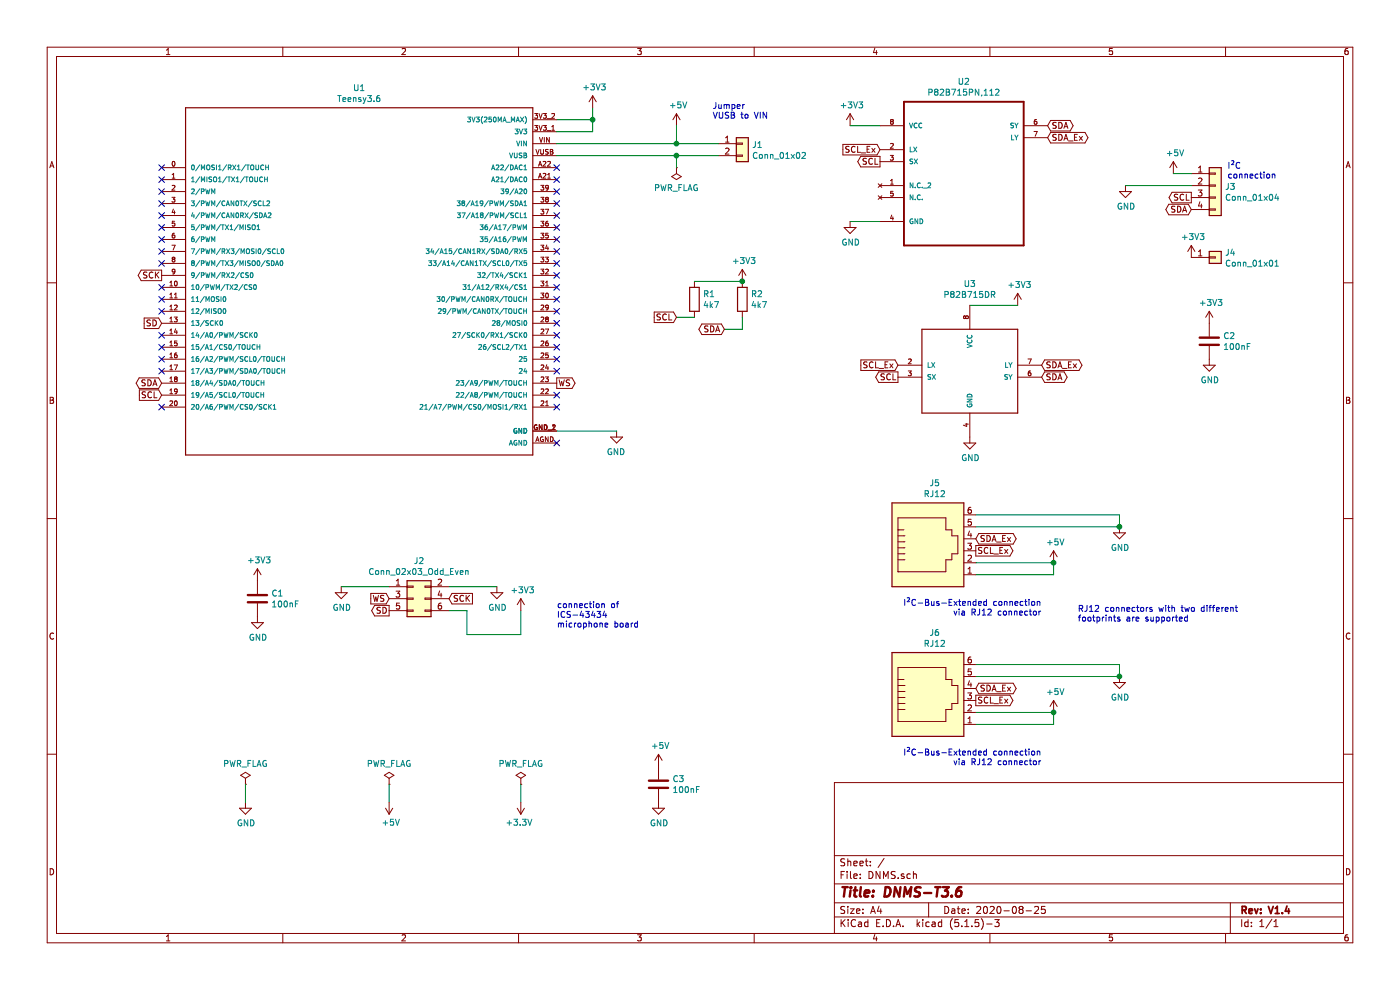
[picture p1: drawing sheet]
EESchema Schematic File Version 4
EELAYER 30 0
EELAYER END
$Descr A4 11693 8268
encoding utf-8
Sheet 1 1
Title "DNMS-T3.6"
Date "2020-08-25"
Rev "V1.4"
Comp ""
Comment1 ""
Comment2 ""
Comment3 ""
Comment4 ""
$EndDescr
$Comp
L Connector_Generic:Conn_01x02 J1
U 1 1
P 6200 1200
F 0 "J1" H 6280 1192 50  0000 L CNN
F 1 "Conn_01x02" H 6280 1101 50  0000 L CNN
F 2 "Connector_PinHeader_2.54mm:PinHeader_1x02_P2.54mm_Vertical" V 6200 1200 50  0001 R CNN
F 3 "~" H 6200 1200 50  0001 C CNN
	1    6200 1200
	1    0    0    -1  
$EndComp
$Comp
L Connector_Generic:Conn_01x04 J3
U 1 1
P 10150 1550
F 0 "J3" H 10230 1542 50  0000 L CNN
F 1 "Conn_01x04" H 10230 1451 50  0000 L CNN
F 2 "Connector_PinHeader_2.54mm:PinHeader_1x04_P2.54mm_Vertical" H 10150 1550 50  0001 C CNN
F 3 "~" H 10150 1550 50  0001 C CNN
	1    10150 1550
	1    0    0    -1  
$EndComp
$Comp
L power:GND #PWR0105
U 1 1
P 9400 1550
F 0 "#PWR0105" H 9400 1300 50  0001 C CNN
F 1 "GND" H 9405 1377 50  0000 C CNN
F 2 "" H 9400 1550 50  0001 C CNN
F 3 "" H 9400 1550 50  0001 C CNN
	1    9400 1550
	1    0    0    -1  
$EndComp
$Comp
L power:+5V #PWR0107
U 1 1
P 9800 1450
F 0 "#PWR0107" H 9800 1300 50  0001 C CNN
F 1 "+5V" H 9815 1623 50  0000 C CNN
F 2 "" H 9800 1450 50  0001 C CNN
F 3 "" H 9800 1450 50  0001 C CNN
	1    9800 1450
	1    0    0    -1  
$EndComp
Wire Wire Line
	9800 1450 9950 1450
$Comp
L power:GND #PWR0109
U 1 1
P 7100 1850
F 0 "#PWR0109" H 7100 1600 50  0001 C CNN
F 1 "GND" H 7105 1677 50  0000 C CNN
F 2 "" H 7100 1850 50  0001 C CNN
F 3 "" H 7100 1850 50  0001 C CNN
	1    7100 1850
	1    0    0    -1  
$EndComp
$Comp
L Device:C C2
U 1 1
P 10100 2850
F 0 "C2" H 10215 2896 50  0000 L CNN
F 1 "100nF" H 10215 2805 50  0000 L CNN
F 2 "C_THT_100nF:C_THT_100nF_L9.0mm_W2.0mm_P5.00mm_P7.50mm" H 10138 2700 50  0001 C CNN
F 3 "~" H 10100 2850 50  0001 C CNN
	1    10100 2850
	1    0    0    -1  
$EndComp
$Comp
L power:GND #PWR0110
U 1 1
P 10100 3000
F 0 "#PWR0110" H 10100 2750 50  0001 C CNN
F 1 "GND" H 10105 2827 50  0000 C CNN
F 2 "" H 10100 3000 50  0001 C CNN
F 3 "" H 10100 3000 50  0001 C CNN
	1    10100 3000
	1    0    0    -1  
$EndComp
Wire Wire Line
	7100 1050 7350 1050
$Comp
L power:+3V3 #PWR0112
U 1 1
P 7100 1050
F 0 "#PWR0112" H 7100 900 50  0001 C CNN
F 1 "+3V3" H 7115 1223 50  0000 C CNN
F 2 "" H 7100 1050 50  0001 C CNN
F 3 "" H 7100 1050 50  0001 C CNN
	1    7100 1050
	1    0    0    -1  
$EndComp
$Comp
L power:+3V3 #PWR0113
U 1 1
P 10100 2700
F 0 "#PWR0113" H 10100 2550 50  0001 C CNN
F 1 "+3V3" H 10115 2873 50  0000 C CNN
F 2 "" H 10100 2700 50  0001 C CNN
F 3 "" H 10100 2700 50  0001 C CNN
	1    10100 2700
	1    0    0    -1  
$EndComp
$Comp
L Device:R R1
U 1 1
P 5800 2500
F 0 "R1" H 5870 2546 50  0000 L CNN
F 1 "4k7" H 5870 2455 50  0000 L CNN
F 2 "Resistor_THT:R_Axial_DIN0207_L6.3mm_D2.5mm_P10.16mm_Horizontal" V 5730 2500 50  0001 C CNN
F 3 "~" H 5800 2500 50  0001 C CNN
	1    5800 2500
	1    0    0    -1  
$EndComp
$Comp
L Device:R R2
U 1 1
P 6200 2500
F 0 "R2" H 6270 2546 50  0000 L CNN
F 1 "4k7" H 6270 2455 50  0000 L CNN
F 2 "Resistor_THT:R_Axial_DIN0207_L6.3mm_D2.5mm_P10.16mm_Horizontal" V 6130 2500 50  0001 C CNN
F 3 "~" H 6200 2500 50  0001 C CNN
	1    6200 2500
	1    0    0    -1  
$EndComp
$Comp
L power:+3V3 #PWR0114
U 1 1
P 6200 2350
F 0 "#PWR0114" H 6200 2200 50  0001 C CNN
F 1 "+3V3" H 6215 2523 50  0000 C CNN
F 2 "" H 6200 2350 50  0001 C CNN
F 3 "" H 6200 2350 50  0001 C CNN
	1    6200 2350
	1    0    0    -1  
$EndComp
Wire Wire Line
	6200 2350 5800 2350
Connection ~ 6200 2350
Text GLabel 5650 2650 0    50   Input ~ 0
SCL
Wire Wire Line
	5800 2650 5650 2650
Text GLabel 6050 2750 0    50   BiDi ~ 0
SDA
Wire Wire Line
	6050 2750 6200 2750
Wire Wire Line
	6200 2750 6200 2650
Text GLabel 7350 1350 0    50   Output ~ 0
SCL
Text GLabel 9950 1650 0    50   Output ~ 0
SCL
Text GLabel 9950 1750 0    50   BiDi ~ 0
SDA
Text GLabel 8750 1050 2    50   BiDi ~ 0
SDA
Text GLabel 8750 1150 2    50   BiDi ~ 0
SDA_Ex
Wire Wire Line
	9400 1550 9950 1550
Text Notes 10250 1500 0    50   ~ 0
I²C\nconnection
Text Notes 4650 5250 0    50   ~ 0
connection of\nICS-43434\nmicrophone board\n
Wire Wire Line
	7100 1850 7350 1850
$Comp
L power:PWR_FLAG #FLG0101
U 1 1
P 2050 6550
F 0 "#FLG0101" H 2050 6625 50  0001 C CNN
F 1 "PWR_FLAG" H 2050 6723 50  0000 C CNN
F 2 "" H 2050 6550 50  0001 C CNN
F 3 "~" H 2050 6550 50  0001 C CNN
	1    2050 6550
	1    0    0    -1  
$EndComp
$Comp
L power:PWR_FLAG #FLG0102
U 1 1
P 3250 6550
F 0 "#FLG0102" H 3250 6625 50  0001 C CNN
F 1 "PWR_FLAG" H 3250 6723 50  0000 C CNN
F 2 "" H 3250 6550 50  0001 C CNN
F 3 "~" H 3250 6550 50  0001 C CNN
	1    3250 6550
	1    0    0    -1  
$EndComp
$Comp
L power:PWR_FLAG #FLG0103
U 1 1
P 4350 6550
F 0 "#FLG0103" H 4350 6625 50  0001 C CNN
F 1 "PWR_FLAG" H 4350 6723 50  0000 C CNN
F 2 "" H 4350 6550 50  0001 C CNN
F 3 "~" H 4350 6550 50  0001 C CNN
	1    4350 6550
	1    0    0    -1  
$EndComp
$Comp
L power:GND #PWR0116
U 1 1
P 2050 6700
F 0 "#PWR0116" H 2050 6450 50  0001 C CNN
F 1 "GND" H 2055 6527 50  0000 C CNN
F 2 "" H 2050 6700 50  0001 C CNN
F 3 "" H 2050 6700 50  0001 C CNN
	1    2050 6700
	1    0    0    -1  
$EndComp
$Comp
L power:+5V #PWR0117
U 1 1
P 3250 6700
F 0 "#PWR0117" H 3250 6550 50  0001 C CNN
F 1 "+5V" H 3265 6873 50  0000 C CNN
F 2 "" H 3250 6700 50  0001 C CNN
F 3 "" H 3250 6700 50  0001 C CNN
	1    3250 6700
	1    0    0    1   
$EndComp
$Comp
L power:+3.3V #PWR0118
U 1 1
P 4350 6700
F 0 "#PWR0118" H 4350 6550 50  0001 C CNN
F 1 "+3.3V" H 4365 6873 50  0000 C CNN
F 2 "" H 4350 6700 50  0001 C CNN
F 3 "" H 4350 6700 50  0001 C CNN
	1    4350 6700
	-1   0    0    1   
$EndComp
Wire Wire Line
	2050 6550 2050 6700
Wire Wire Line
	3250 6550 3250 6700
Wire Wire Line
	4350 6550 4350 6700
$Comp
L power:GND #PWR0101
U 1 1
P 5150 3600
F 0 "#PWR0101" H 5150 3350 50  0001 C CNN
F 1 "GND" H 5155 3427 50  0000 C CNN
F 2 "" H 5150 3600 50  0001 C CNN
F 3 "" H 5150 3600 50  0001 C CNN
	1    5150 3600
	-1   0    0    -1  
$EndComp
Text GLabel 1350 2700 0    50   Input ~ 0
SD
Wire Wire Line
	5150 3600 4650 3600
Wire Wire Line
	4650 1200 5650 1200
Wire Wire Line
	4650 1300 5650 1300
Wire Wire Line
	5650 1200 5650 1050
Connection ~ 5650 1200
Wire Wire Line
	5650 1200 6000 1200
$Comp
L power:PWR_FLAG #FLG0104
U 1 1
P 5650 1400
F 0 "#FLG0104" H 5650 1475 50  0001 C CNN
F 1 "PWR_FLAG" H 5650 1573 50  0000 C CNN
F 2 "" H 5650 1400 50  0001 C CNN
F 3 "~" H 5650 1400 50  0001 C CNN
	1    5650 1400
	-1   0    0    1   
$EndComp
Wire Wire Line
	5650 1300 5650 1400
Connection ~ 5650 1300
Wire Wire Line
	5650 1300 6000 1300
$Comp
L power:+5V #PWR0102
U 1 1
P 5650 1050
F 0 "#PWR0102" H 5650 900 50  0001 C CNN
F 1 "+5V" H 5665 1223 50  0000 C CNN
F 2 "" H 5650 1050 50  0001 C CNN
F 3 "" H 5650 1050 50  0001 C CNN
	1    5650 1050
	1    0    0    -1  
$EndComp
Text GLabel 1350 3200 0    50   BiDi ~ 0
SDA
Text GLabel 1350 3300 0    50   Input ~ 0
SCL
Text GLabel 4650 3200 2    50   Output ~ 0
WS
Text GLabel 1350 2300 0    50   Output ~ 0
SCK
Text GLabel 3250 5000 0    50   Input ~ 0
WS
Text GLabel 3250 5100 0    50   Output ~ 0
SD
Text GLabel 3750 5000 2    50   Input ~ 0
SCK
$Comp
L Device:C C1
U 1 1
P 2150 5000
F 0 "C1" H 2265 5046 50  0000 L CNN
F 1 "100nF" H 2265 4955 50  0000 L CNN
F 2 "C_THT_100nF:C_THT_100nF_L9.0mm_W2.0mm_P5.00mm_P7.50mm" H 2188 4850 50  0001 C CNN
F 3 "~" H 2150 5000 50  0001 C CNN
	1    2150 5000
	1    0    0    -1  
$EndComp
$Comp
L power:GND #PWR0119
U 1 1
P 2150 5150
F 0 "#PWR0119" H 2150 4900 50  0001 C CNN
F 1 "GND" H 2155 4977 50  0000 C CNN
F 2 "" H 2150 5150 50  0001 C CNN
F 3 "" H 2150 5150 50  0001 C CNN
	1    2150 5150
	1    0    0    -1  
$EndComp
$Comp
L power:+3V3 #PWR0120
U 1 1
P 2150 4850
F 0 "#PWR0120" H 2150 4700 50  0001 C CNN
F 1 "+3V3" H 2165 5023 50  0000 C CNN
F 2 "" H 2150 4850 50  0001 C CNN
F 3 "" H 2150 4850 50  0001 C CNN
	1    2150 4850
	1    0    0    -1  
$EndComp
$Comp
L power:GND #PWR0121
U 1 1
P 4150 4900
F 0 "#PWR0121" H 4150 4650 50  0001 C CNN
F 1 "GND" H 4155 4727 50  0000 C CNN
F 2 "" H 4150 4900 50  0001 C CNN
F 3 "" H 4150 4900 50  0001 C CNN
	1    4150 4900
	1    0    0    -1  
$EndComp
$Comp
L power:GND #PWR0122
U 1 1
P 2850 4900
F 0 "#PWR0122" H 2850 4650 50  0001 C CNN
F 1 "GND" H 2855 4727 50  0000 C CNN
F 2 "" H 2850 4900 50  0001 C CNN
F 3 "" H 2850 4900 50  0001 C CNN
	1    2850 4900
	1    0    0    -1  
$EndComp
Wire Wire Line
	2850 4900 3250 4900
Wire Wire Line
	3750 4900 4150 4900
Wire Wire Line
	3750 5100 3900 5100
Wire Wire Line
	3900 5100 3900 5300
Wire Wire Line
	3900 5300 4350 5300
Wire Wire Line
	4350 5300 4350 5100
$Comp
L power:+3V3 #PWR0123
U 1 1
P 4350 5100
F 0 "#PWR0123" H 4350 4950 50  0001 C CNN
F 1 "+3V3" H 4365 5273 50  0000 C CNN
F 2 "" H 4350 5100 50  0001 C CNN
F 3 "" H 4350 5100 50  0001 C CNN
	1    4350 5100
	1    0    0    -1  
$EndComp
$Comp
L power:GND #PWR0104
U 1 1
P 5500 6700
F 0 "#PWR0104" H 5500 6450 50  0001 C CNN
F 1 "GND" H 5505 6527 50  0000 C CNN
F 2 "" H 5500 6700 50  0001 C CNN
F 3 "" H 5500 6700 50  0001 C CNN
	1    5500 6700
	1    0    0    -1  
$EndComp
$Comp
L Device:C C3
U 1 1
P 5500 6550
F 0 "C3" H 5615 6596 50  0000 L CNN
F 1 "100nF" H 5615 6505 50  0000 L CNN
F 2 "C_THT_100nF:C_THT_100nF_L9.0mm_W2.0mm_P5.00mm_P7.50mm" H 5538 6400 50  0001 C CNN
F 3 "~" H 5500 6550 50  0001 C CNN
	1    5500 6550
	1    0    0    -1  
$EndComp
$Comp
L power:+5V #PWR0106
U 1 1
P 5500 6400
F 0 "#PWR0106" H 5500 6250 50  0001 C CNN
F 1 "+5V" H 5515 6573 50  0000 C CNN
F 2 "" H 5500 6400 50  0001 C CNN
F 3 "" H 5500 6400 50  0001 C CNN
	1    5500 6400
	1    0    0    -1  
$EndComp
Text GLabel 8150 4500 2    50   BiDi ~ 0
SDA_Ex
Text GLabel 8150 4600 2    50   Output ~ 0
SCL_Ex
Wire Wire Line
	9350 4300 9350 4400
$Comp
L power:GND #PWR0124
U 1 1
P 9350 4400
F 0 "#PWR0124" H 9350 4150 50  0001 C CNN
F 1 "GND" H 9355 4227 50  0000 C CNN
F 2 "" H 9350 4400 50  0001 C CNN
F 3 "" H 9350 4400 50  0001 C CNN
	1    9350 4400
	1    0    0    -1  
$EndComp
Wire Wire Line
	8150 4800 8800 4800
Wire Wire Line
	8800 4800 8800 4700
Wire Wire Line
	8800 4700 8150 4700
$Comp
L power:+5V #PWR0125
U 1 1
P 8800 4700
F 0 "#PWR0125" H 8800 4550 50  0001 C CNN
F 1 "+5V" H 8815 4873 50  0000 C CNN
F 2 "" H 8800 4700 50  0001 C CNN
F 3 "" H 8800 4700 50  0001 C CNN
	1    8800 4700
	1    0    0    -1  
$EndComp
Connection ~ 8800 4700
Connection ~ 9350 4400
Wire Wire Line
	8150 4300 9350 4300
Wire Wire Line
	8150 4400 9350 4400
Text Notes 8700 5150 2    50   ~ 0
I²C-Bus-Extended connection\nvia RJ12 connector
$Comp
L Connector_Generic:Conn_02x03_Odd_Even J2
U 1 1
P 3450 5000
F 0 "J2" H 3500 5317 50  0000 C CNN
F 1 "Conn_02x03_Odd_Even" H 3500 5226 50  0000 C CNN
F 2 "Connector_PinHeader_2.54mm:PinHeader_2x03_P2.54mm_Vertical" H 3450 5000 50  0001 C CNN
F 3 "~" H 3450 5000 50  0001 C CNN
	1    3450 5000
	1    0    0    -1  
$EndComp
$Comp
L Connector:RJ12 J5
U 1 1
P 7750 4600
F 0 "J5" H 7807 5167 50  0000 C CNN
F 1 "RJ12" H 7807 5076 50  0000 C CNN
F 2 "Connector_RJ:RJ12_Amphenol_54601" V 7750 4625 50  0001 C CNN
F 3 "~" V 7750 4625 50  0001 C CNN
	1    7750 4600
	1    0    0    -1  
$EndComp
Text Notes 5950 1000 0    50   ~ 0
Jumper\nVUSB to VIN
$Comp
L P82B715DR:P82B715DR U3
U 1 1
P 8100 3150
F 0 "U3" H 8100 3931 50  0000 C CNN
F 1 "P82B715DR" H 8100 3840 50  0000 C CNN
F 2 "P82B715:SOIC8" H 8100 3150 50  0001 L BNN
F 3 "" H 8100 3150 50  0001 C CNN
	1    8100 3150
	1    0    0    -1  
$EndComp
Wire Wire Line
	8100 2550 8500 2550
$Comp
L power:+3V3 #PWR0108
U 1 1
P 8500 2550
F 0 "#PWR0108" H 8500 2400 50  0001 C CNN
F 1 "+3V3" H 8515 2723 50  0000 C CNN
F 2 "" H 8500 2550 50  0001 C CNN
F 3 "" H 8500 2550 50  0001 C CNN
	1    8500 2550
	1    0    0    -1  
$EndComp
$Comp
L power:GND #PWR0111
U 1 1
P 8100 3650
F 0 "#PWR0111" H 8100 3400 50  0001 C CNN
F 1 "GND" H 8105 3477 50  0000 C CNN
F 2 "" H 8100 3650 50  0001 C CNN
F 3 "" H 8100 3650 50  0001 C CNN
	1    8100 3650
	1    0    0    -1  
$EndComp
Text GLabel 7350 1250 0    50   Input ~ 0
SCL_Ex
$Comp
L P82B715PN_112:P82B715PN,112 U2
U 1 1
P 8050 1350
F 0 "U2" H 8050 2020 50  0000 C CNN
F 1 "P82B715PN,112" H 8050 1929 50  0000 C CNN
F 2 "P82B715PN_112:DIP254P762X420-8" V 8050 1350 50  0001 C BNN
F 3 "" H 8050 1350 50  0001 L BNN
F 4 "None" H 8050 1350 50  0001 L BNN "Feld4"
F 5 "NXP USA" H 8050 1350 50  0001 L BNN "Feld5"
F 6 "Unavailable" H 8050 1350 50  0001 L BNN "Feld6"
F 7 "DIP-8 NXP Semiconductors" H 8050 1350 50  0001 L BNN "Feld7"
F 8 "I2C Bus Extender 8-Pin PDIP Tube" H 8050 1350 50  0001 L BNN "Feld8"
	1    8050 1350
	1    0    0    -1  
$EndComp
Text GLabel 7500 3050 0    50   Input ~ 0
SCL_Ex
Text GLabel 7500 3150 0    50   Output ~ 0
SCL
Text GLabel 8700 3050 2    50   BiDi ~ 0
SDA_Ex
Text GLabel 8700 3150 2    50   BiDi ~ 0
SDA
$Comp
L Connector_Generic:Conn_01x01 J4
U 1 1
P 10150 2150
F 0 "J4" H 10230 2192 50  0000 L CNN
F 1 "Conn_01x01" H 10230 2101 50  0000 L CNN
F 2 "Connector_PinHeader_2.54mm:PinHeader_1x01_P2.54mm_Vertical" H 10150 2150 50  0001 C CNN
F 3 "~" H 10150 2150 50  0001 C CNN
	1    10150 2150
	1    0    0    -1  
$EndComp
$Comp
L power:+3V3 #PWR0126
U 1 1
P 9950 2150
F 0 "#PWR0126" H 9950 2000 50  0001 C CNN
F 1 "+3V3" H 9965 2323 50  0000 C CNN
F 2 "" H 9950 2150 50  0001 C CNN
F 3 "" H 9950 2150 50  0001 C CNN
	1    9950 2150
	1    0    0    -1  
$EndComp
$Comp
L DNMS-rescue:Teensy3.6-teensy U1
U 1 1
P 3050 2300
F 0 "U1" H 3000 3867 50  0000 C CNN
F 1 "Teensy3.6" H 3000 3776 50  0000 C CNN
F 2 "Teensy3.6:Teensy3.6" H 3050 2300 50  0001 L BNN
F 3 "Teensy 3.6 _Headers_" H 3050 2300 50  0001 L BNN
F 4 "Unavailable" H 3050 2300 50  0001 L BNN "Feld4"
F 5 "None" H 3050 2300 50  0001 L BNN "Feld5"
F 6 "Teensy3.6" H 3050 2300 50  0001 L BNN "Feld6"
F 7 "None" H 3050 2300 50  0001 L BNN "Feld7"
F 8 "PJRC" H 3050 2300 50  0001 L BNN "Feld8"
	1    3050 2300
	1    0    0    -1  
$EndComp
NoConn ~ 1350 1400
NoConn ~ 1350 1500
NoConn ~ 1350 1600
NoConn ~ 1350 1700
NoConn ~ 1350 1800
NoConn ~ 1350 1900
NoConn ~ 1350 2000
NoConn ~ 1350 2100
NoConn ~ 1350 2200
NoConn ~ 1350 2400
NoConn ~ 1350 2500
NoConn ~ 1350 2600
NoConn ~ 1350 2800
NoConn ~ 1350 2900
NoConn ~ 1350 3000
NoConn ~ 1350 3100
NoConn ~ 1350 3400
NoConn ~ 4650 1400
NoConn ~ 4650 1500
NoConn ~ 4650 1600
NoConn ~ 4650 1700
NoConn ~ 4650 1800
NoConn ~ 4650 1900
NoConn ~ 4650 2000
NoConn ~ 4650 2100
NoConn ~ 4650 2200
NoConn ~ 4650 2300
NoConn ~ 4650 2400
NoConn ~ 4650 2500
NoConn ~ 4650 2600
NoConn ~ 4650 2700
NoConn ~ 4650 2800
NoConn ~ 4650 2900
NoConn ~ 4650 3000
NoConn ~ 4650 3100
NoConn ~ 4650 3300
NoConn ~ 4650 3400
NoConn ~ 4650 3700
Wire Wire Line
	4650 1100 4950 1100
Wire Wire Line
	4950 1100 4950 1000
Wire Wire Line
	4650 1000 4950 1000
Connection ~ 4950 1000
Wire Wire Line
	4950 1000 4950 900 
$Comp
L power:+3V3 #PWR0103
U 1 1
P 4950 900
F 0 "#PWR0103" H 4950 750 50  0001 C CNN
F 1 "+3V3" H 4965 1073 50  0000 C CNN
F 2 "" H 4950 900 50  0001 C CNN
F 3 "" H 4950 900 50  0001 C CNN
	1    4950 900 
	1    0    0    -1  
$EndComp
Text GLabel 8150 5750 2    50   BiDi ~ 0
SDA_Ex
Text GLabel 8150 5850 2    50   Output ~ 0
SCL_Ex
Wire Wire Line
	9350 5550 9350 5650
$Comp
L power:GND #PWR0115
U 1 1
P 9350 5650
F 0 "#PWR0115" H 9350 5400 50  0001 C CNN
F 1 "GND" H 9355 5477 50  0000 C CNN
F 2 "" H 9350 5650 50  0001 C CNN
F 3 "" H 9350 5650 50  0001 C CNN
	1    9350 5650
	1    0    0    -1  
$EndComp
Wire Wire Line
	8150 6050 8800 6050
Wire Wire Line
	8800 6050 8800 5950
Wire Wire Line
	8800 5950 8150 5950
$Comp
L power:+5V #PWR0127
U 1 1
P 8800 5950
F 0 "#PWR0127" H 8800 5800 50  0001 C CNN
F 1 "+5V" H 8815 6123 50  0000 C CNN
F 2 "" H 8800 5950 50  0001 C CNN
F 3 "" H 8800 5950 50  0001 C CNN
	1    8800 5950
	1    0    0    -1  
$EndComp
Connection ~ 8800 5950
Connection ~ 9350 5650
Wire Wire Line
	8150 5550 9350 5550
Wire Wire Line
	8150 5650 9350 5650
Text Notes 8700 6400 2    50   ~ 0
I²C-Bus-Extended connection\nvia RJ12 connector
$Comp
L Connector:RJ12 J6
U 1 1
P 7750 5850
F 0 "J6" H 7807 6417 50  0000 C CNN
F 1 "RJ12" H 7807 6326 50  0000 C CNN
F 2 "Connector_RJ:RJ12_Pulse_E5566Q0LK22L" V 7750 5875 50  0001 C CNN
F 3 "~" V 7750 5875 50  0001 C CNN
	1    7750 5850
	1    0    0    -1  
$EndComp
Text Notes 9000 5200 0    50   ~ 0
RJ12 connectors with two different\nfootprints are supported
$EndSCHEMATC
